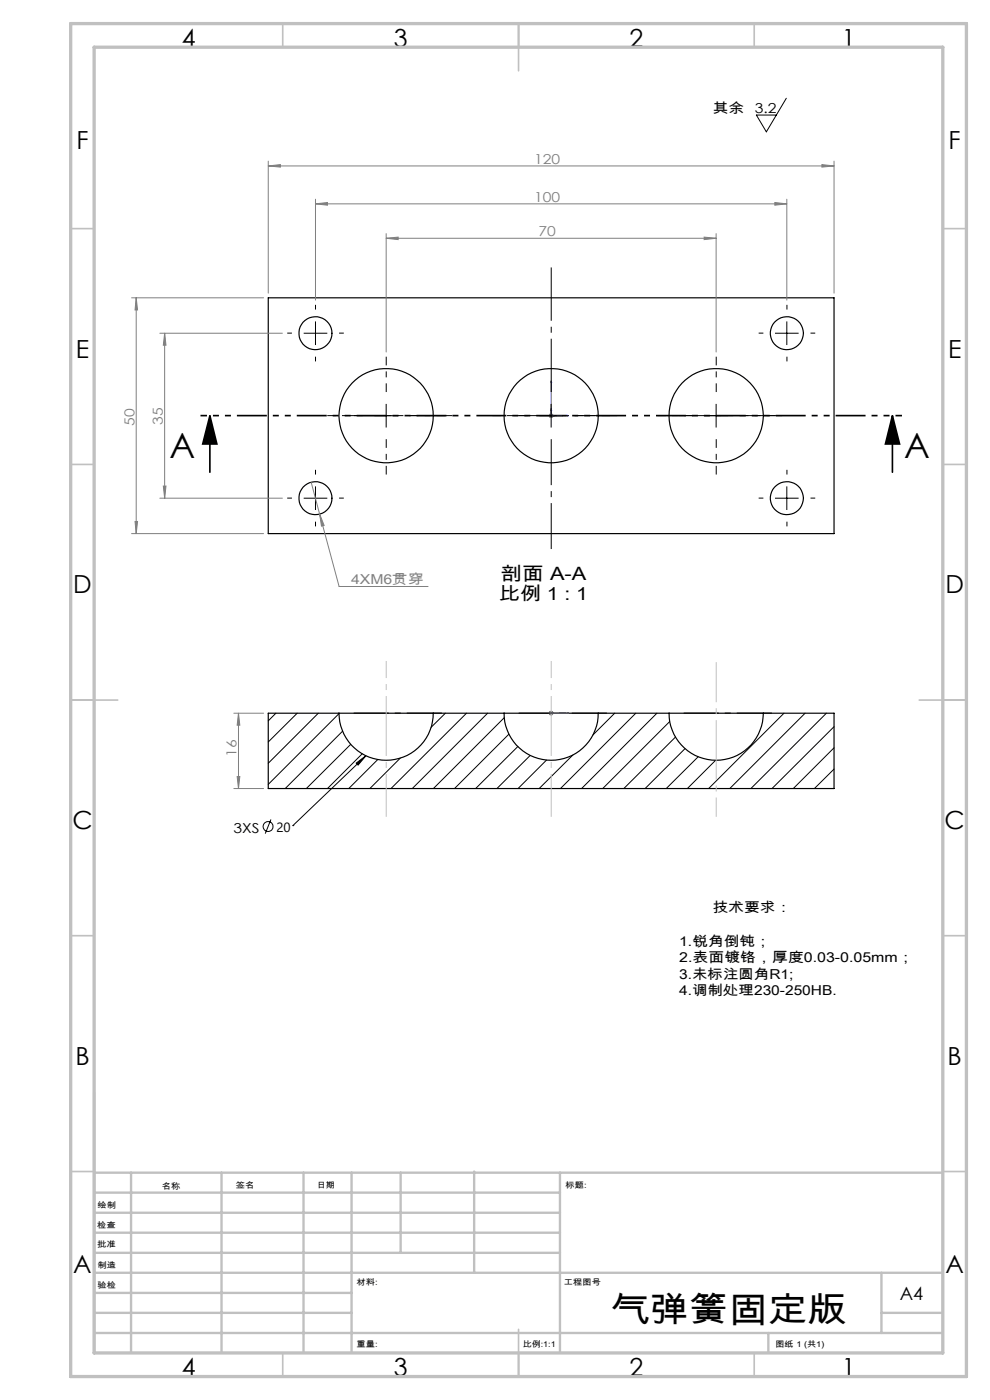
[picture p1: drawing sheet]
<svg xmlns="http://www.w3.org/2000/svg" width="210mm" height="297mm" viewBox="0 0 210 297" stroke-linecap="round" stroke-linejoin="round" font-family="sans-serif">
<g fill="none" stroke="#000" stroke-width=".25">
<path d="M56.9 63.2h120v50h-120zM71.9 151.3a10 10 0 0 0 10 10 10 10 0 0 0 10-10M71.9 151.3h20M71.9 151.3h-15v16h120v-16h-15M91.9 151.3h15M106.9 151.3a10 10 0 0 0 10 10 10 10 0 0 0 10-10M106.9 151.3h20M126.9 151.3h15M141.9 151.3a10 10 0 0 0 10 10 10 10 0 0 0 10-10M141.9 151.3h20"/>
<circle cx="66.9" cy="70.7" r="3.5"/>
<circle cx="166.9" cy="70.7" r="3.5"/>
<circle cx="81.9" cy="88.2" r="10"/>
<circle cx="116.9" cy="88.2" r="10"/>
<circle cx="151.9" cy="88.2" r="10"/>
<circle cx="66.9" cy="105.7" r="3.5"/>
<circle cx="166.9" cy="105.7" r="3.5"/>
</g>
<g fill="none" stroke="#000" stroke-width=".21">
<path d="M166.8 20.8l-4.2 7.2-2.2-3.6h4.3M64.4 70.7h5M66.9 68.2v5M164.4 70.7h5M166.9 68.2v5M79.4 88.2h5M81.9 85.7v5M114.4 88.2h5M116.9 85.7v5M149.4 88.2h5M151.9 85.7v5M64.4 105.7h5"/>
<path d="M66.9 103.2v5M164.4 105.7h5M166.9 103.2v5M58.5 151.3l-1.6 1.6M63 151.3l-6.1 6.1M67.5 151.3l-10.6 10.6M71.9 151.4l-15 15M72.7 155.1l-12.2 12.2M74.4 157.9l-9.4 9.4M76.8 159.9l-7.3 7.4M94.5 151.3l-3.1 3M99 151.3l-16.1 16"/>
<path d="M103.4 151.3l-15.9 16M107 152.3l-15.1 15M107.9 155.7l-11.5 11.6M109.9 158.4l-9 8.9M130.4 151.3l-4.6 4.6M134.9 151.3l-16 16M139.3 151.3l-15.9 16M142.1 153.1l-14.3 14.2M143.3 156.3l-11 11M145.3 158.8l-8.5 8.5M166.3 151.3l-16 16M170.8 151.3l-16 16"/>
<path d="M175.3 151.3l-16 16M176.9 154.2l-13.1 13.1M176.9 158.6l-8.6 8.7M57.5 173.8l-1.2 3M62.1 175.2h.1M75.6 161.9l2-1.6-1.6 2zM77.6 160.3l-15.5 14.9M80.1 161.1l-6.1 6.2M84.9 160.8l-6.4 6.5M112.5 160.3l-7.1 7M115.9 161.3l-6 6M121.5 160.2l-7.1 7.1"/>
<path d="M148.1 160.5l-6.8 6.8M151.8 161.3l-6 6M176.9 163.2l-4.1 4.1"/>
<circle cx="56.9" cy="175.3" r="1.05"/>
</g>
<path d="M44.5 88.2l1.5 6h-3zM44.5 88.2v12M189.3 88.2l1.5 6h-3zM189.3 88.2v12" fill="none" stroke="#000" stroke-width=".35"/>
<path d="M116.9 80.8l.1 .3h-.2zM116.9 80.8v7.4h3.7M116.9 86.7l.1 .4h-.2zM117.3 88.1l.4 .1-.4 .1zM120.3 88.1l.3 .1-.3 .1zM116.8 151.3h.2zM116.9 151.3h.1M116.9 151.3h3.7M120.6 151.3h-.3h.3" fill="none" stroke="#00f" stroke-width=".21"/>
<g fill="none" stroke="#808080" stroke-width=".21">
<path d="M56.9 35.2l2.6-.3v.6zM56.9 34.2v28M56.9 35.2h120M174.3 34.9l2.6 .3-2.6 .3zM176.9 34.2v28M66.9 43.2l2.6-.2v.5zM66.9 42.3v21.4M66.9 43.2h100M81.9 50.5l2.6-.2v.5zM81.9 49.6v25.1M81.9 50.5h70M149.4 50.3l2.5 .2-2.5 .3z"/>
<path d="M151.9 49.6v25.1M164.4 43l2.5 .2-2.5 .3zM166.9 42.3v21.4M27.9 63.2h28M28.9 63.2l.3 2.6h-.6zM28.9 63.2v50M33.9 70.7h26M34.9 70.7l.3 2.5h-.6zM34.9 70.7v35M116.4 88.2h1M116.6 87.8l.7 .7M116.9 87.7v1"/>
<path d="M117.3 87.8l-.7 .7M27.9 113.2h28M28.6 110.6h.6l-.3 2.6zM33.9 105.7h26M34.6 103.1h.6l-.3 2.6zM66 102.3l1.8 6.8M67.8 109.1l1 2.4-.6 .1zM67.8 109.1l4.1 15.3h18.9M49.6 151.3h6.3M50.6 151.3l.3 2.5h-.6zM50.6 151.3v16M116.4 151.3h1"/>
<path d="M116.6 151l.7 .7M116.9 150.8v1M117.3 151l-.7 .7M49.6 167.3h6.3M50.3 164.7h.6l-.3 2.6z"/>
</g>
<path d="M75 151.3h18.7M110 151.3h18.7M145 151.3h18.7" fill="none" stroke="#000" stroke-width=".21" stroke-dasharray="15.2 1.3 1.3 1.3" stroke-dashoffset="7.8" stroke-linecap="butt"/>
<path d="M191.3 88.2h-148.8" fill="none" stroke="#000" stroke-width=".35" stroke-dasharray="6.3 1.3 1.3 1.3 1.3 1.3" stroke-dashoffset="5" stroke-linecap="butt"/>
<path d="M81.9 151.3v-11.1M116.9 151.3v-11.1" fill="none" stroke="#c0c0c0" stroke-width=".21" stroke-dasharray="15.2 1.3 1.3 1.3" stroke-dashoffset="11.6" stroke-linecap="butt"/>
<path d="M81.9 151.3v22M116.9 151.3v22" fill="none" stroke="#c0c0c0" stroke-width=".21" stroke-dasharray="15.2 1.3 1.3 1.3" stroke-dashoffset="6.1" stroke-linecap="butt"/>
<path d="M151.9 161.3v-20.8" fill="none" stroke="#c0c0c0" stroke-width=".21" stroke-dasharray="15.2 1.3 1.3 1.3" stroke-dashoffset="6.7" stroke-linecap="butt"/>
<path d="M151.9 161.3v12" fill="none" stroke="#c0c0c0" stroke-width=".21" stroke-dasharray="15.2 1.3 1.3 1.3" stroke-dashoffset="11.1" stroke-linecap="butt"/>
<path d="M73.9 88.2h22M108.9 88.2h22M143.9 88.2h22" fill="none" stroke="#000" stroke-width=".21" stroke-dasharray="15.2 1.3 1.3 1.3" stroke-dashoffset="6.1" stroke-linecap="butt"/>
<g fill="none" stroke="#000" stroke-width=".21" stroke-dasharray="15.2 1.3 1.3 1.3" stroke-linecap="butt">
<path d="M61.9 70.7h-1M66.9 65.7v-1M66.9 75.7v1M71.9 70.7h1M161.9 70.7h-1M166.9 65.7v-1M166.9 75.7v1M171.9 70.7h1M61.9 105.7h-1M66.9 100.7v-1M66.9 110.7v1M71.9 105.7h1"/>
<path d="M161.9 105.7h-1M166.9 100.7v-1M166.9 110.7v1M171.9 105.7h1"/>
</g>
<path d="M76.9 88.2h-7.5M81.9 83.2v-7.5M81.9 93.2v7.5M86.9 88.2h7.5M111.9 88.2h-7.5M121.9 88.2h7.5M146.9 88.2h-7.5M151.9 83.2v-7.5M151.9 93.2v7.5M156.9 88.2h7.5" fill="none" stroke="#000" stroke-width=".21" stroke-dasharray="15.2 1.3 1.3 1.3" stroke-dashoffset="13.4" stroke-linecap="butt"/>
<path d="M116.9 83.2v-26.5" fill="none" stroke="#000" stroke-width=".21" stroke-dasharray="15.2 1.3 1.3 1.3" stroke-dashoffset="3.9" stroke-linecap="butt"/>
<path d="M116.9 93.2v23.3" fill="none" stroke="#000" stroke-width=".21" stroke-dasharray="15.2 1.3 1.3 1.3" stroke-dashoffset="5.5" stroke-linecap="butt"/>
<g fill="none" stroke="#c0c0c0" stroke-width=".35">
<path d="M60 5v5M110 5v10M160 5v5M15 48.5h5M200 48.5h5M15 98.5h5M200 98.5h5M15 148.5h10M195 148.5h10M15 198.5h5M200 198.5h5M15 248.5h5"/>
<path d="M200 248.5h5M60 287v5M110 282v10M160 287v5"/>
</g>
<g fill="none" stroke="#c0c0c0" stroke-width=".5">
<path d="M20 231.8v55.2M20 248.8h180M20 257.3h98.8M20 253h98.8M27.8 248.8v38.2M47 248.8v38.2M64.4 248.8v38.2M74.6 248.8v38.2M85 248.8v17M100.6 248.5v21.5M118.8 248.8v38.2M20 265.8h98.8"/>
<path d="M20 261.5h98.8M20 278.5h54.6M20 274.3h54.6M20 270h180M187 278.5h13M187 270v12.8M20 282.8h180M163 282.8v4.2"/>
</g>
<path d="M15 5h190v287h-190zM20 10h180v277h-180z" fill="none" stroke="#c0c0c0" stroke-width=".7"/>
<g fill="#000">
<path d="M75.6 161.9l2-1.6-1.6 2z"/>
<path d="M189.3 88.2l1.5 6h-3zM44.5 88.2l1.5 6h-3z"/>
</g>
<g fill="#00f">
<path d="M120.3 88.1l.3 .1-.3 .1zM116.9 80.8l.1 .3h-.2z"/>
<path d="M117.3 88.1l.4 .1-.4 .1zM116.9 86.7l.1 .4h-.2zM120.3 151.3h.3zM116.8 151.3h.2zM120.3 151.3h.3zM116.8 151.3h.2z"/>
</g>
<g fill="#808080">
<path d="M174.3 34.9l2.6 .3-2.6 .3zM56.9 35.2l2.6-.3v.6z"/>
<path d="M66.9 43.2l2.6-.2v.5zM164.4 43l2.5 .2-2.5 .3zM81.9 50.5l2.6-.2v.5zM149.4 50.3l2.5 .2-2.5 .3zM67.8 109.1l.4 2.5 .6-.1z"/>
<path d="M50.3 164.7h.6l-.3 2.6zM50.6 151.3l.3 2.5h-.6z"/>
<path d="M34.9 70.7l.3 2.5h-.6zM34.6 103.1h.6l-.3 2.6zM28.9 63.2l.3 2.6h-.6zM28.6 110.6h.6l-.3 2.6z"/>
</g>
<g font-size="7.4">
<text x="36" y="97.2">A</text>
<text x="191.8" y="97.2">A</text>
<text x="129.6" y="280.5">气弹簧固定版</text>
</g>
<g font-size="5.3">
<text x="38.5" y="9.9">4</text>
<text x="83.5" y="9.9">3</text>
<text x="133.6" y="9.9">2</text>
<text x="178.6" y="9.9">1</text>
<text x="16.2" y="31.6">F</text>
<text x="201.2" y="31.6">F</text>
<text x="16.1" y="75.9">E</text>
<text x="201.1" y="75.9">E</text>
<text x="15.5" y="125.9">D</text>
<text x="200.5" y="125.9">D</text>
<text x="15.4" y="175.9">C</text>
<text x="200.4" y="175.9">C</text>
<text x="16" y="225.9">B</text>
<text x="201" y="225.9">B</text>
<text x="15.5" y="270.1">A</text>
<text x="200.5" y="270.1">A</text>
<text x="38.5" y="291.9">4</text>
<text x="83.5" y="291.9">3</text>
<text x="133.6" y="291.9">2</text>
<text x="178.6" y="291.9">1</text>
</g>
<g font-size="3.9">
<text x="106.1" y="123">剖面 A-A</text>
<text x="105.8" y="127.4">比例 1 : 1</text>
<text x="190.9" y="275.8">A4</text>
</g>
<g font-size="2.9">
<text x="160.1" y="24">3.2</text>
<text x="151.2" y="24.1">其余</text>
<text x="49.5" y="176.8">3XS</text>
<text x="151.2" y="193.5">技术要求：</text>
<text x="144.1" y="200.7">1.锐角倒钝；</text>
<text x="144.1" y="204.2">2.表面镀铬，厚度0.03-0.05mm；</text>
<text x="144.1" y="207.7">3.未标注圆角R1;</text>
<text x="144.1" y="211.2">4.调制处理230-250HB.</text>
</g>
<g font-size="2.9" fill="#808080">
<text x="113.3" y="34.8">120</text>
<text x="113.3" y="42.8">100</text>
<text x="114.2" y="50.1">70</text>
<text x="28.5" y="90.4" transform="rotate(-90 28.5 90.4)">50</text>
<text x="34.5" y="90.2" transform="rotate(-90 34.5 90.2)">35</text>
<text x="74.5" y="124">4XM6贯穿</text>
<text x="50.2" y="160.6" transform="rotate(-90 50.2 160.6)">16</text>
</g>
<text font-size="2.8" x="58.6" y="176.6">20</text>
<g font-size="1.7">
<text x="20.7" y="256.3">绘制</text>
<text x="34.3" y="252.2">名称</text>
<text x="50" y="252.1">签名</text>
<text x="67.2" y="252.1">日期</text>
<text x="120" y="252.1">标题:</text>
<text x="20.6" y="260.5">检查</text>
<text x="20.6" y="264.5">批准</text>
<text x="20.7" y="269">制造</text>
<text x="20.7" y="273.3">验检</text>
<text x="75.6" y="272.7">材料:</text>
<text x="119.6" y="272.7">工程图号</text>
<text x="75.6" y="285.7">重量:</text>
<text x="110.9" y="285.7">比例:1:1</text>
<text x="164.5" y="285.8">图纸 1 (共1)</text>
</g>
</svg>
